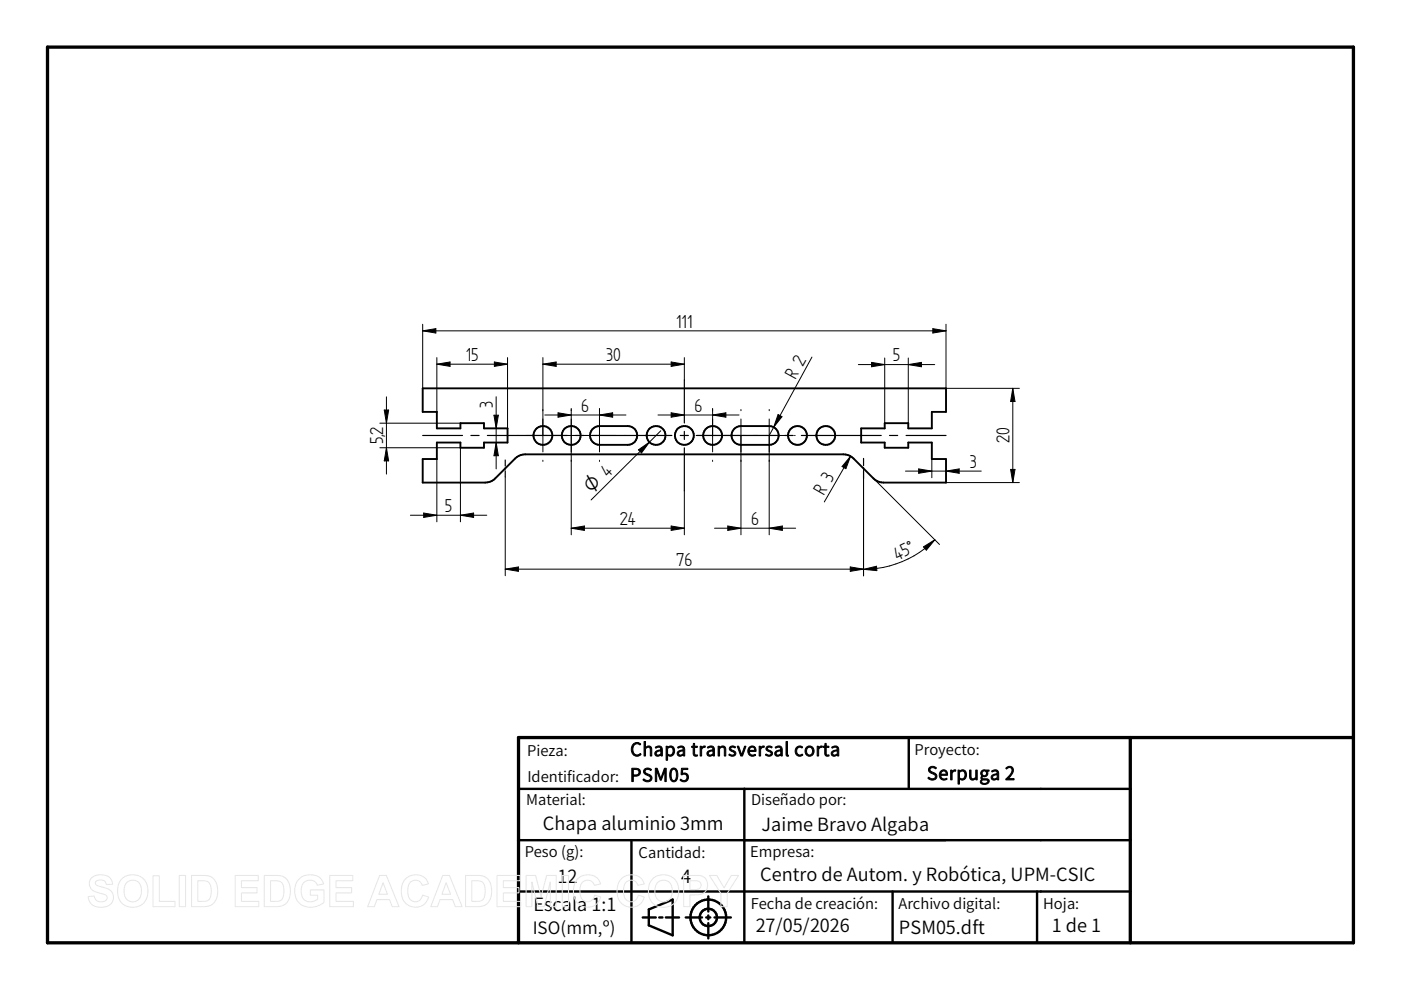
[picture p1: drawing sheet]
<svg xmlns="http://www.w3.org/2000/svg" width="297mm" height="210mm" viewBox="0 0 297 210" stroke-linecap="round" stroke-linejoin="round" font-family="sans-serif">
<path d="M10.1 10h276.9v189.9h-276.9zM239.6 156.4v43.5M287 156.4h-177.1v43.5" fill="none" stroke="#000" stroke-width=".7"/>
<g fill="none" stroke="#000" stroke-width=".51">
<path d="M192.7 156.4v10.9M109.9 167.3h129.7M109.9 178.1h129.7M133.9 178.1v21.8M157.8 167.3v32.6M109.9 189h129.7M136.3 194.5h2.7M137.6 192.8l5-2.1v7.6l-5-2.1zM139.8 194.5h.7M141.2 194.5h2.8M145.4 194.5h3.4M149.7 194.5h.9"/>
<path d="M150.2 190.1v3.2M150.2 194.1v.8M150.2 195.7v3.3M151.5 194.5h3.5M189.2 189v10.9M219.9 189v10.9"/>
<circle cx="150.2" cy="194.5" r="3.8"/>
<circle cx="150.2" cy="194.5" r="1.84"/>
</g>
<g fill="none" stroke="#000" stroke-width=".4">
<path d="M89.6 82.3h111v5h-3v3.5h-5v-1.1h-5v1.1h-5v3h5v1.1h5v-1.1h5v3.5h3v5h-13.3l-.9-.1-1.2-.7-4.2-4.3a2.86 2.86 0 0 0-2.2-.9h-67.4l-1 .2-.8 .4-4.6 4.6a2.86 2.86 0 0 1-2.1 .8h-13.3v-5h3v-3.5h5v1.1h5v-1.1h5v-3h-5v-1.1h-5v1.1h-5v-3.5h-3zM125.6 91a2.01 2.01 0 0 1 1.5-.7h6a1.99 1.99 0 0 1 2 2 1.99 1.99 0 0 1-2 2h-6a1.99 1.99 0 0 1-1.8-1.2 1.99 1.99 0 0 1 .3-2.1zM155.6 91a1.92 1.92 0 0 1 1.5-.7h6a1.99 1.99 0 0 1 2 2 1.99 1.99 0 0 1-2 2h-6a1.99 1.99 0 0 1-1.8-1.2 1.99 1.99 0 0 1 .3-2.1z"/>
<circle cx="115.1" cy="92.3" r="2"/>
<circle cx="121.1" cy="92.3" r="2"/>
<circle cx="139.1" cy="92.3" r="2"/>
<circle cx="145.1" cy="92.3" r="2.01"/>
<circle cx="151.1" cy="92.3" r="2"/>
<circle cx="169.1" cy="92.3" r="2"/>
<circle cx="175.1" cy="92.3" r="2"/>
</g>
<g fill="none" stroke="#000" stroke-width=".25">
<path d="M89.6 92.3h8.5M99.8 92.3h1.8M103.3 92.3h17M107.1 97.5v1.3M107.1 99.2v.3M107.1 99.8v1.3M122 92.3h1.8M125.5 92.3h16.9M144.2 92.3h1.7M145.1 80.6v9.1M145.1 91.5v1.7M145.1 95v9.1"/>
<path d="M147.7 92.3h16.9M166.4 92.3h1.7M169.9 92.3h16.9M183.1 97.2v1.5M183.1 99.1v.4M183.1 99.9v1.6M188.6 92.3h1.7M192.1 92.3h8.5"/>
</g>
<g fill="none" stroke="#000" stroke-width=".21">
<path d="M89.6 68.7v13.6M89.6 70.1l2.8-.4v.9zM89.6 70.1h111M92.6 75.8v11.5M92.6 77.2l2.8-.4v.9zM92.6 77.2h15M104.8 76.8l2.8 .4-2.8 .5zM107.6 75.8v15M115.1 77.2h30M115.1 75.8v20M115.1 77.2l2.8-.4v.9zM142.3 76.8l2.8 .4-2.8 .5z"/>
<path d="M145.1 75.8v4.8M172.1 75.7l-9 16.6M182 77.3h16.2M184.8 76.8l2.8 .5-2.8 .5zM187.6 75.9v13.8M192.6 75.9v13.8M192.6 77.3l2.8-.5v1zM197.8 69.7l2.8 .4-2.8 .5zM200.6 68.7v13.6h15.5M80.5 89.7h17.1M80.5 94.9h17.1v15.7M81.5 86.9h.9l-.5 2.8z"/>
<path d="M81.9 94.9l.5 2.8h-.9zM81.9 84.1v16.4M92.6 97.3v13.3M104.7 88h1l-.5 2.8zM105.2 93.8l.5 2.8h-1zM105.2 84.1v15.3M109.6 92.3h.1M109.8 92.3h.1M115.1 97.6h.1M115.1 97.7v.1M115.5 88h17.2M118.3 87.5l2.8 .5-2.8 .5z"/>
<path d="M121.1 86.6v26.8M127.1 88l2.8-.5v1zM127.1 97.6h.1M127.1 97.7v.1M127.1 86.6v9.2M130.6 92.3h-19M132.4 92.3h.1M132.5 92.3h.1M135.4 95.4l2.3-1.7-1.7 2.3zM137.7 93.7l-12.4 12.3M139.5 88h17.2M140.1 91.3l-2.4 2.4"/>
<path d="M142.3 87.5l2.8 .5-2.8 .5zM145.6 92.3h.1M145.8 92.3h.1M151.1 86.6v9.2M151.1 88l2.8-.5v1zM151.1 97.6h.1M151.1 97.7v.1M157.1 88.8v24.6M157.1 86.8v.1M157.1 87v.1M163.1 88.8v24.6M163.1 86.8v.1"/>
<path d="M163.1 87v.1M165 87.9l.8 .4-1.8 2.3zM166.6 92.3h-19M168.3 92.3h.1M168.5 92.3h.1M180.3 96.7l-1 2.7-.8-.5zM180.3 96.7l-5.5 9.7M183.1 99.3v22.8M192 99.9h16M194.8 99.4l2.8 .5-2.8 .5zM197.6 97.3v4M200.6 99.9l2.8-.5v1z"/>
<path d="M214.3 99.5h.9l-.5 2.8zM214.7 82.3v20M214.7 82.3l.5 2.8h-.9zM87 109.2h16.2M89.8 108.8l2.8 .4-2.8 .5zM97.6 109.2l2.8-.4v.9zM107.1 101.1v21M121.1 112l2.8-.5v1zM121.1 112h24M142.3 111.5l2.8 .5-2.8 .5zM145.1 104.1v9.3M151.5 112h17.2"/>
<path d="M154.3 111.5l2.8 .5-2.8 .5zM163.1 112l2.8-.5v1zM185.2 101.5l14 13.9M195.8 116l2.4-1.6-1.8 2.2zM198.2 114.4a21.4 21.4 0 0 1-15.1 6.3M200.6 102.3h15.5M107.1 120.7h76M107.1 120.7l2.8-.5v.9zM180.3 120.2l2.8 .5-2.8 .4zM183.1 120.7l2.7-.6 .1 .9z"/>
</g>
<g fill="#000">
<path d="M89.6 70.1l2.8-.4v.9zM92.6 77.2l2.8-.4v.9zM104.8 76.8l2.8 .4-2.8 .5zM115.1 77.2l2.8-.4v.9zM142.3 76.8l2.8 .4-2.8 .5zM184.8 76.8l2.8 .5-2.8 .5zM192.6 77.3l2.8-.5v1zM197.8 69.7l2.8 .4-2.8 .5zM81.5 86.9h.9l-.5 2.8zM81.9 94.9l.5 2.8h-.9zM104.7 88h1l-.5 2.8zM105.2 93.8l.5 2.8h-1z"/>
<path d="M118.3 87.5l2.8 .5-2.8 .5zM127.1 88l2.8-.5v1zM135.4 95.4l2.3-1.7-1.7 2.3zM142.3 87.5l2.8 .5-2.8 .5zM151.1 88l2.8-.5v1zM165 87.9l.8 .4-1.8 2.3zM180.3 96.7l-1 2.7-.8-.5zM214.7 82.3l.5 2.8h-.9zM214.3 99.5h.9l-.5 2.8zM89.8 108.8l2.8 .4-2.8 .5zM97.6 109.2l2.8-.4v.9zM121.1 112l2.8-.5v1z"/>
<path d="M142.3 111.5l2.8 .5-2.8 .5zM154.3 111.5l2.8 .5-2.8 .5zM163.1 112l2.8-.5v1zM194.8 99.4l2.8 .5-2.8 .5zM195.8 116l2.4-1.6-1.8 2.2zM200.6 99.9l2.8-.5v1zM107.1 120.7l2.8-.5v.9zM180.3 120.2l2.8 .5-2.8 .4zM183.1 120.7l2.7-.6 .1 .9z"/>
</g>
<g fill="none" stroke="#e6e6e6" stroke-width=".21">
<path d="M19.4 186.2a3.1 3.1 0 0 1 4.1 .1l.4 1.2h-1.4a1.31 1.31 0 0 0-1-.9 1.31 1.31 0 0 0-1.3 .5l.2 .5 .8 .4a3.9 3.9 0 0 1 2.6 1.2 2.16 2.16 0 0 1-.2 2.4 2.16 2.16 0 0 1-2.2 .8 2.38 2.38 0 0 1-2.7-2.3l1.3-.1a1.43 1.43 0 0 0 1.2 1.2 1.43 1.43 0 0 0 1.5-.9 1.15 1.15 0 0 0-1.3-.9 2.45 2.45 0 0 1-2.5-2.1l.2-.7zM25.8 186.3a3.3 3.3 0 0 1 4.2-.3 3.3 3.3 0 0 1 1.3 3.9 3.2 3.2 0 0 1-3.9 2.4 3.2 3.2 0 0 1-2.5-3.8l.3-1.3zM26.8 187.2a1.86 1.86 0 0 1 2.2-.4 1.86 1.86 0 0 1 1 2.1 1.89 1.89 0 0 1-1.8 2.3 1.89 1.89 0 0 1-1.9-2.3l.1-.8zM32.4 185.7h1.4v5.4h3.3v1.1h-4.7zM38 185.6h1.3v6.6h-1.3zM40.6 185.6h2.4a2.83 2.83 0 0 1 3.2 3.4 2.82 2.82 0 0 1-3.1 3.2h-2.5zM41.9 186.7a2.78 2.78 0 0 1 2.5 .6 3.4 3.4 0 0 1-.3 3.6l-.6 .2h-1.6zM49.9 185.6h4.9v1.1h-3.6v1.5h3.3v1.1h-3.3v1.8h3.7v1.1h-5zM56 185.6h2.5a2.83 2.83 0 0 1 3.1 3.4 2.82 2.82 0 0 1-3.1 3.2h-2.5zM57.4 186.7a2.78 2.78 0 0 1 2.4 .6 3.4 3.4 0 0 1-.3 3.6l-.5 .2h-1.6zM63.3 186.5a3.4 3.4 0 0 1 5 .1l.3 .8-1.3 .3a1.81 1.81 0 0 0-2.3-1 1.81 1.81 0 0 0-1.1 2.1 2.06 2.06 0 0 0 1 2.2 2.06 2.06 0 0 0 2.4-.4v-.8h-1.5v-1.1h2.9v2.6a3.9 3.9 0 0 1-5.6-.3 4.1 4.1 0 0 1 .2-4.5zM69.9 185.6h4.9v1.1h-3.6v1.5h3.3v1.1h-3.3v1.8h3.7v1.1h-5z"/>
<path d="M80.5 185.6h1.4l2.7 6.6h-1.4l-.6-1.5h-2.7l-.5 1.5h-1.4zM81.2 187.2l.9 2.4h-1.8zM85.9 186.4a2.89 2.89 0 0 1 4.9 1l-1.3 .3a1.56 1.56 0 0 0-1.8-1 1.56 1.56 0 0 0-1.2 1.7 2.25 2.25 0 0 0 1.2 2.8 1.54 1.54 0 0 0 1.9-1.4l1.3 .4a2.96 2.96 0 0 1-3.5 2.1 2.96 2.96 0 0 1-2.3-3.3l.2-1.5zM93.9 185.6h1.4l2.7 6.6h-1.5l-.5-1.5h-2.7l-.6 1.5h-1.4zM94.6 187.2l.9 2.4h-1.8zM98.7 185.6h2.4a2.83 2.83 0 0 1 3.1 3.4 2.82 2.82 0 0 1-3 3.2h-2.5zM100 186.7a2.78 2.78 0 0 1 2.5 .6 3.4 3.4 0 0 1-.3 3.6l-.6 .2h-1.6zM105.4 185.6h4.9v1.1h-3.6v1.5h3.3v1.1h-3.3v1.8h3.7v1.1h-5zM111.5 185.6h2.1l1.1 4.5 1.2-4.5h2v6.6h-1.2v-5.2l-1.3 5.2h-1.3l-1.3-5.2v5.2h-1.3zM119.2 185.6h1.3v6.6h-1.3zM122.4 186.4a2.89 2.89 0 0 1 4.9 1l-1.3 .3a1.56 1.56 0 0 0-1.8-1 1.56 1.56 0 0 0-1.2 1.7 2.25 2.25 0 0 0 1.2 2.8 1.54 1.54 0 0 0 1.9-1.4l1.3 .4a2.96 2.96 0 0 1-3.5 2.1 2.96 2.96 0 0 1-2.3-3.3l.2-1.5zM131.7 186.4a2.89 2.89 0 0 1 4.9 1l-1.3 .3a1.56 1.56 0 0 0-1.9-1 1.56 1.56 0 0 0-1.2 1.7 2.25 2.25 0 0 0 1.3 2.8 1.54 1.54 0 0 0 1.8-1.4l1.3 .4a2.96 2.96 0 0 1-3.5 2.1 2.96 2.96 0 0 1-2.3-3.3l.2-1.5z"/>
<path d="M138.4 186.3a3.3 3.3 0 0 1 4.1-.3 3.3 3.3 0 0 1 1.3 3.9 3.2 3.2 0 0 1-3.9 2.4 3.2 3.2 0 0 1-2.4-3.8l.3-1.3zM139.4 187.2a1.86 1.86 0 0 1 2.2-.4 1.86 1.86 0 0 1 .9 2.1 1.89 1.89 0 0 1-1.8 2.3 1.89 1.89 0 0 1-1.8-2.3v-.8zM144.9 185.6h2.2a2.43 2.43 0 0 1 2.7 1 2.11 2.11 0 0 1-.1 2.3 2.11 2.11 0 0 1-2.1 .8h-1.3v2.5h-1.4zM146.3 186.7h.6a1.26 1.26 0 0 1 1.8 1 1.2 1.2 0 0 1-1.7 .9h-.7zM150.4 185.6h1.6l1.5 2.6 1.5-2.6h1.6l-2.4 3.8v2.8h-1.4v-2.8z"/>
</g>
<g font-size="4.5">
<text x="143.4" y="69.4">111</text>
<text x="98.7" y="76.5">15</text>
<text x="128.5" y="76.5">30</text>
<text x="189.3" y="76.6">5</text>
<text x="168.6" y="80.7" transform="rotate(-61 168.6 80.7)">R 2</text>
<text x="104.5" y="86.6" transform="rotate(-90 104.5 86.6)">3</text>
<text x="123.3" y="87.3">6</text>
<text x="147.2" y="87.3">6</text>
<text x="81.2" y="94.2" transform="rotate(-90 81.2 94.2)">5,2</text>
<text x="214" y="94" transform="rotate(-90 214 94)">20</text>
<text x="205.6" y="99.2">3</text>
<text x="174.6" y="105.2" transform="rotate(-60 174.6 105.2)">R 3</text>
<text x="94.3" y="108.5">5</text>
<text x="131.4" y="111.3">24</text>
<text x="159.2" y="111.3">6</text>
<text x="143.3" y="120">76</text>
<text x="190.3" y="118.9" transform="rotate(-26 190.3 118.9)">45°</text>
</g>
<text font-size="4.3" x="125.5" y="104.8" transform="rotate(-45 125.5 104.8)">O 4</text>
<g font-size="3.9">
<text x="133.6" y="160.3">Chapa transversal corta</text>
<text x="133.6" y="165.7">PSM05</text>
<text x="196.5" y="165.4">Serpuga 2</text>
<text x="115.1" y="176">Chapa aluminio 3mm</text>
<text x="161.4" y="176.1">Jaime Bravo Algaba</text>
<text x="118.2" y="187.2">12</text>
<text x="144.4" y="187.2">4</text>
<text x="161.2" y="186.8">Centro de Autom. y Robótica, UPM-CSIC</text>
<text x="113.1" y="193.3">Escala 1:1</text>
<text x="160.2" y="197.7">27/05/2026</text>
<text x="190.6" y="198">PSM05.dft</text>
<text x="223" y="197.6">1 de 1</text>
</g>
<text font-size="3.6" x="112.9" y="197.9">ISO(mm,º)</text>
<g font-size="3.1">
<text x="111.8" y="160.2">Pieza:</text>
<text x="193.9" y="160.1">Proyecto:</text>
<text x="111.8" y="165.7">Identificador:</text>
<text x="111.6" y="170.8">Material:</text>
<text x="159.3" y="170.8">Diseñado por:</text>
<text x="111.2" y="181.7">Peso (g):</text>
<text x="135.4" y="182">Cantidad:</text>
<text x="159" y="181.8">Empresa:</text>
<text x="159.2" y="192.7">Fecha de creación:</text>
<text x="190.5" y="192.7">Archivo digital:</text>
<text x="221.2" y="192.7">Hoja:</text>
</g>
</svg>
